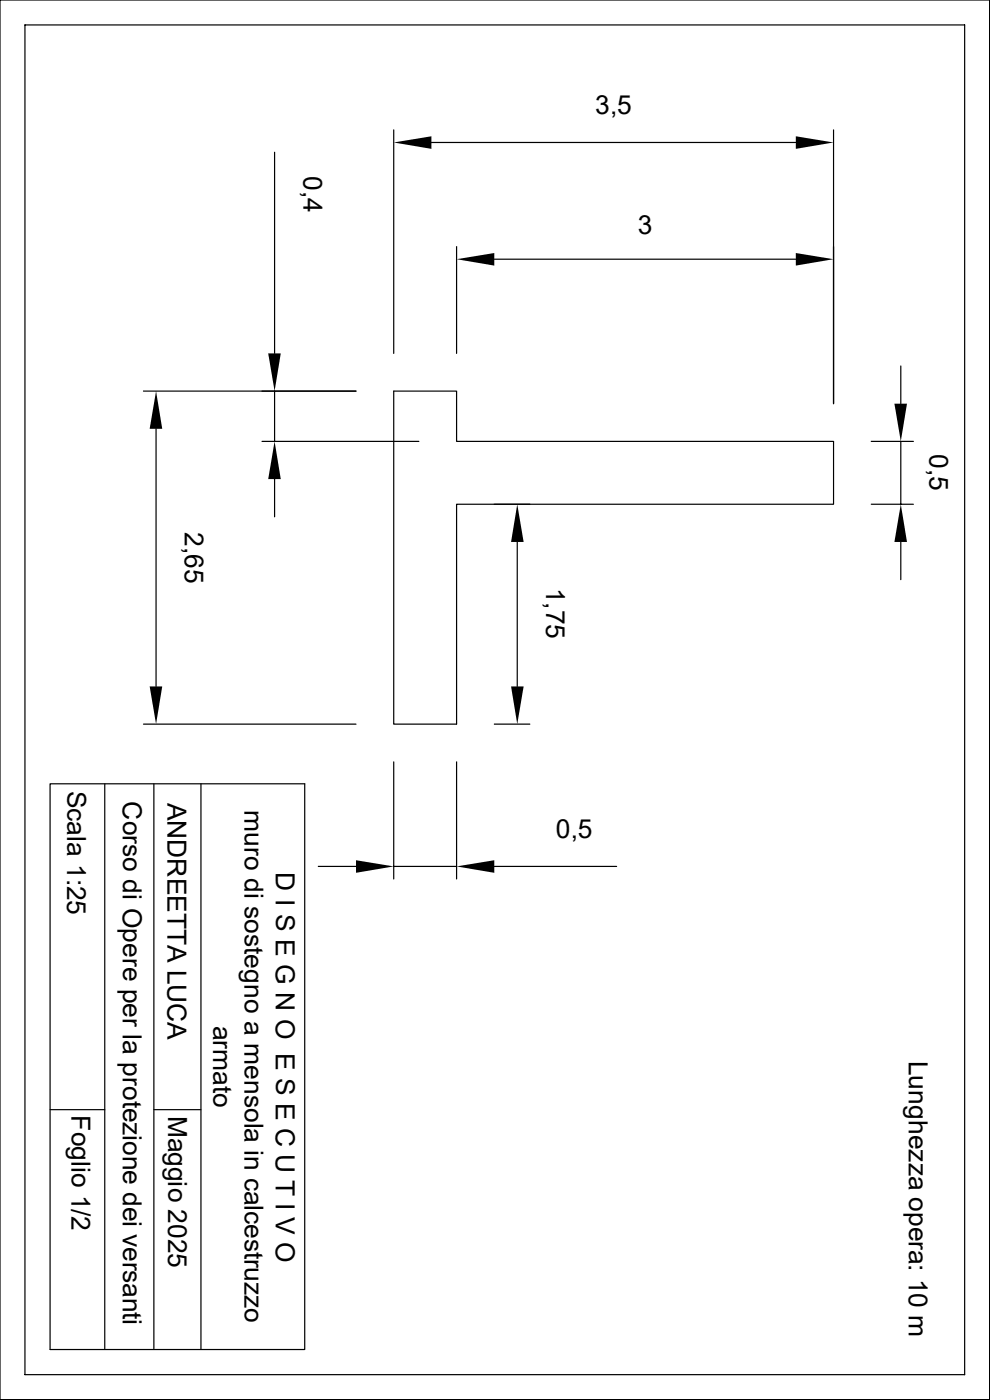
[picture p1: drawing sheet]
<svg xmlns="http://www.w3.org/2000/svg" width="210mm" height="297mm" viewBox="0 0 210 297" stroke-linecap="round" stroke-linejoin="round" font-family="sans-serif">
<g fill="none" stroke="#000" stroke-width=".25">
<path d="M0 0h209.9v296.9h-209.9zM5.3 5.3h199.3v286.3h-199.3zM58.3 32.3v42.7M83.5 27.6v47.4M91.5 30.2h77.3M176.8 27.6v58M96.9 52.3v22.7M104.9 55h63.9M191.1 77.6v8M30.4 83h45.1M33.1 91v54.6M55.6 93.6h33.3"/>
<path d="M58.3 83v10.6M83.5 83h13.4v10.6h79.9v13.4h-79.9v46.6h-13.4zM184.8 93.6h9M191.1 93.6v13.4M58.3 101.6v8M104.9 107h7.5M109.7 115v30.6M184.8 107h9M191.1 115v8M30.4 153.6h45.1M104.9 153.6h7.5M10.6 166.3h54v120h-54z"/>
<path d="M22.2 166.3v120M32.6 166.3v120M42.6 166.3v120M83.5 161.6v24.9M96.9 161.6v24.9M67.5 183.8h8M83.5 183.8h13.4M104.9 183.8h25.9M10.6 235.4h11.6M32.6 235.4h10"/>
</g>
<g fill="#000">
<path d="M83.5 30.2l8-1.3v2.7zM168.8 28.9l8 1.3-8 1.4zM96.9 55l8-1.3v2.6zM168.8 53.7l8 1.3-8 1.3zM56.9 75h2.7l-1.3 8zM33.1 83l1.3 8h-2.7zM189.7 85.6h2.7l-1.3 8zM58.3 93.6l1.3 8h-2.7zM109.7 107l1.4 8h-2.7zM191.1 107l1.3 8h-2.7zM31.7 145.6h2.7l-1.3 8zM108.4 145.6h2.7l-1.4 8z"/>
<path d="M75.5 182.5l8 1.3-8 1.4zM96.9 183.8l8-1.3v2.7z"/>
</g>
<g font-size="5.6">
<text x="126.3" y="24.1">3,5</text>
<text x="64.4" y="37.4" transform="rotate(90 64.4 37.4)">0,4</text>
<text x="135.3" y="49.6">3</text>
<text x="197.2" y="96.4" transform="rotate(90 197.2 96.4)">0,5</text>
<text x="39.2" y="112.9" transform="rotate(90 39.2 112.9)">2,65</text>
<text x="115.9" y="124.7" transform="rotate(90 115.9 124.7)">1,75</text>
<text x="14.3" y="167.7" transform="rotate(90 14.3 167.7)">Scala 1:25</text>
<text x="26" y="170" transform="rotate(90 26 170)">Corso di Opere per la protezione dei versanti</text>
<text x="35.6" y="170.3" transform="rotate(90 35.6 170.3)">ANDREETTA LUCA</text>
<text x="51.9" y="171.9" transform="rotate(90 51.9 171.9)">muro di sostegno a mensola in calcestruzzo</text>
<text x="117.9" y="177.7">0,5</text>
<text x="58.5" y="185.1" transform="rotate(90 58.5 185.1)">D I S E G N O E S E C U T I V O</text>
<text x="45.3" y="217.6" transform="rotate(90 45.3 217.6)">armato</text>
<text x="192.8" y="225" transform="rotate(90 192.8 225)">Lunghezza opera: 10 m</text>
<text x="15.2" y="236.6" transform="rotate(90 15.2 236.6)">Foglio 1/2</text>
<text x="35.6" y="236.7" transform="rotate(90 35.6 236.7)">Maggio 2025</text>
</g>
</svg>
